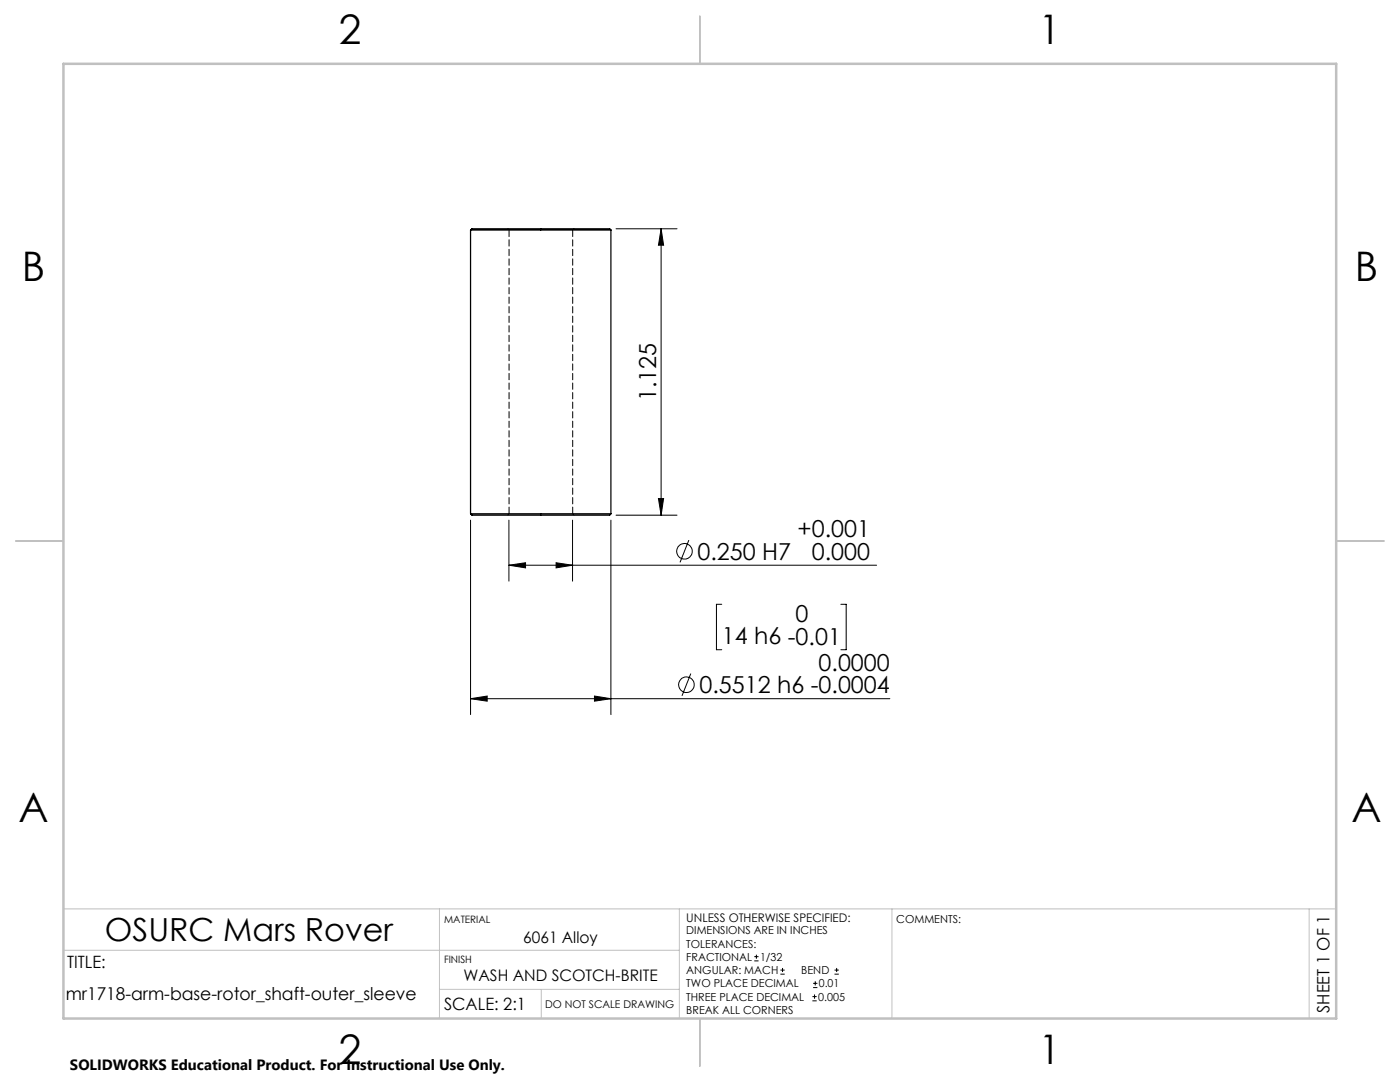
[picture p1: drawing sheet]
<svg xmlns="http://www.w3.org/2000/svg" width="279mm" height="216mm" viewBox="0 0 279 216" stroke-linecap="round" stroke-linejoin="round" font-family="sans-serif">
<g fill="none" stroke="#000" stroke-width=".2">
<path d="M122.9 45.6h12.2M131.9 45.6l.5 3.3h-1zM131.9 45.6v57.2M131.4 99.5h1l-.5 3.3zM93.9 103.8v38.8M101.6 112.8l3.3-.5v1zM101.6 103.8v12.2M101.6 112.8h73.3M111 112.3l3.3 .5-3.3 .5zM114.3 103.8v12.2M121.9 103.8v38.8M122.9 102.8h12.2"/>
<path d="M137.5 107.8l-1.8 4.4M93.9 139.4h83.7M93.9 139.4l3.3-.5v1zM118.6 138.9l3.3 .5-3.3 .5zM137.9 134.4l-1.8 4.5M144 120.6h-1v9h1M167.8 120.6h1.1v9h-1.1M150.5 191.7h.9M150.5 190.9h.9M151 190.5v.8M155.8 194.4h.8M155.8 193.6h.8"/>
<path d="M156.2 193.1v.9M162.1 199.7h.9M162.1 198.9h.9M162.3 197.1h.8M162.3 196.2h.8M162.6 198.4v.9M162.7 195.8v.8M166.5 194.4h.9M166.5 193.6h.9M167 193.1v.9"/>
<circle cx="136.6" cy="110" r="1.56"/>
<circle cx="137" cy="136.6" r="1.55"/>
</g>
<path d="M12.7 181.4h254M12.7 189.6h122.9M87.7 181.4v21.8M87.7 197.4h47.9M108 197.4v5.8M135.6 181.4v21.8M178 181.4v21.8M261.3 181.4v21.8" fill="none" stroke="#c0c0c0" stroke-width=".2"/>
<path d="M139.7 3.2v9.5M3.1 107.9h9.6M266.7 107.9h9.5M139.7 203.2v9.6" fill="none" stroke="#c0c0c0" stroke-width=".25"/>
<path d="M12.7 12.7h254v190.5h-254z" fill="none" stroke="#c0c0c0" stroke-width=".5"/>
<g fill="#000">
<path d="M101.6 112.8l3.3-.5v1zM111 112.3l3.3 .5-3.3 .5z"/>
<path d="M131.4 99.5h1l-.5 3.3zM131.9 45.6l.5 3.3h-1z"/>
<path d="M118.6 138.9l3.3 .5-3.3 .5zM93.9 139.4l3.3-.5v1z"/>
</g>
<path d="M93.9 45.9h28M93.9 45.9a2.05 2.05 0 0 1 1.6-.3h24.8a1.9 1.9 0 0 1 1.6 .3M93.9 45.9v56.6M121.9 45.9v56.6M93.9 102.5h28M93.9 102.5l.3 .3h27.5l.2-.3" fill="none" stroke="#000" stroke-width=".25"/>
<path d="M101.3 45.6l.3 .3M114.3 45.9l.2-.3M101.6 102.5l-.3 .3M114.5 102.8l-.2-.3" fill="none" stroke="#000" stroke-width=".2" stroke-dasharray="1.3 .6"/>
<path d="M101.6 45.9v56.6M114.3 102.5v-56.6" fill="none" stroke="#000" stroke-width=".2" stroke-dasharray="1.3 .6" stroke-dashoffset="-.1"/>
<g font-size="8.1">
<text x="67.6" y="8.9">2</text>
<text x="207.3" y="8.9">1</text>
<text x="4.4" y="56.2">B</text>
<text x="270.4" y="56.2">B</text>
<text x="3.7" y="164.1">A</text>
<text x="269.7" y="164.1">A</text>
<text x="67.6" y="212.4">2</text>
<text x="207.3" y="212.4">1</text>
</g>
<text font-size="6.3" x="20.9" y="187.7">OSURC Mars Rover</text>
<g font-size="4.7">
<text x="130.9" y="80" transform="rotate(-90 130.9 80)">1.125</text>
<text x="159.2" y="107.2">+0.001</text>
<text x="139.2" y="111.7">0.250 H7</text>
<text x="162" y="111.8">0.000</text>
<text x="158.8" y="124.1">0</text>
<text x="144" y="128.6">14 h6 -0.01</text>
<text x="163.4" y="133.8">0.0000</text>
<text x="139.6" y="138.4">0.5512 h6 -0.0004</text>
</g>
<text font-size="3.5" x="13.1" y="199.5">mr1718-arm-base-rotor_shaft-outer_sleeve</text>
<g font-size="3.4">
<text x="13.4" y="193.2">TITLE:</text>
<text x="88.6" y="201.6">SCALE: 2:1</text>
<text x="265.4" y="202.1" transform="rotate(-90 265.4 202.1)">SHEET 1 OF 1</text>
</g>
<g font-size="3.2">
<text x="104.4" y="188.1">6061 Alloy</text>
<text x="92.5" y="195.8">WASH AND SCOTCH-BRITE</text>
</g>
<text font-size="3" x="14" y="213.5">SOLIDWORKS Educational Product. For Instructional Use Only.</text>
<text font-size="2.4" x="137" y="183.9">UNLESS OTHERWISE SPECIFIED:</text>
<g font-size="2.2">
<text x="178.9" y="184.1">COMMENTS:</text>
<text x="137" y="186.4">DIMENSIONS ARE IN INCHES</text>
<text x="137" y="189.1">TOLERANCES:</text>
<text x="137" y="191.7">FRACTIONAL</text>
<text x="151.7" y="191.7">1/32</text>
<text x="137" y="194.4">ANGULAR: MACH</text>
<text x="137" y="197">TWO PLACE DECIMAL</text>
<text x="159.9" y="194.4">BEND</text>
<text x="163.4" y="197">0.01</text>
<text x="137" y="199.7">THREE PLACE DECIMAL</text>
<text x="137" y="202.3">BREAK ALL CORNERS</text>
<text x="163.3" y="199.7">0.005</text>
</g>
<text font-size="2.1" x="108.8" y="201.2">DO NOT SCALE DRAWING</text>
<g font-size="2">
<text x="88.6" y="184.1">MATERIAL</text>
<text x="88.6" y="192.1">FINISH</text>
</g>
</svg>
